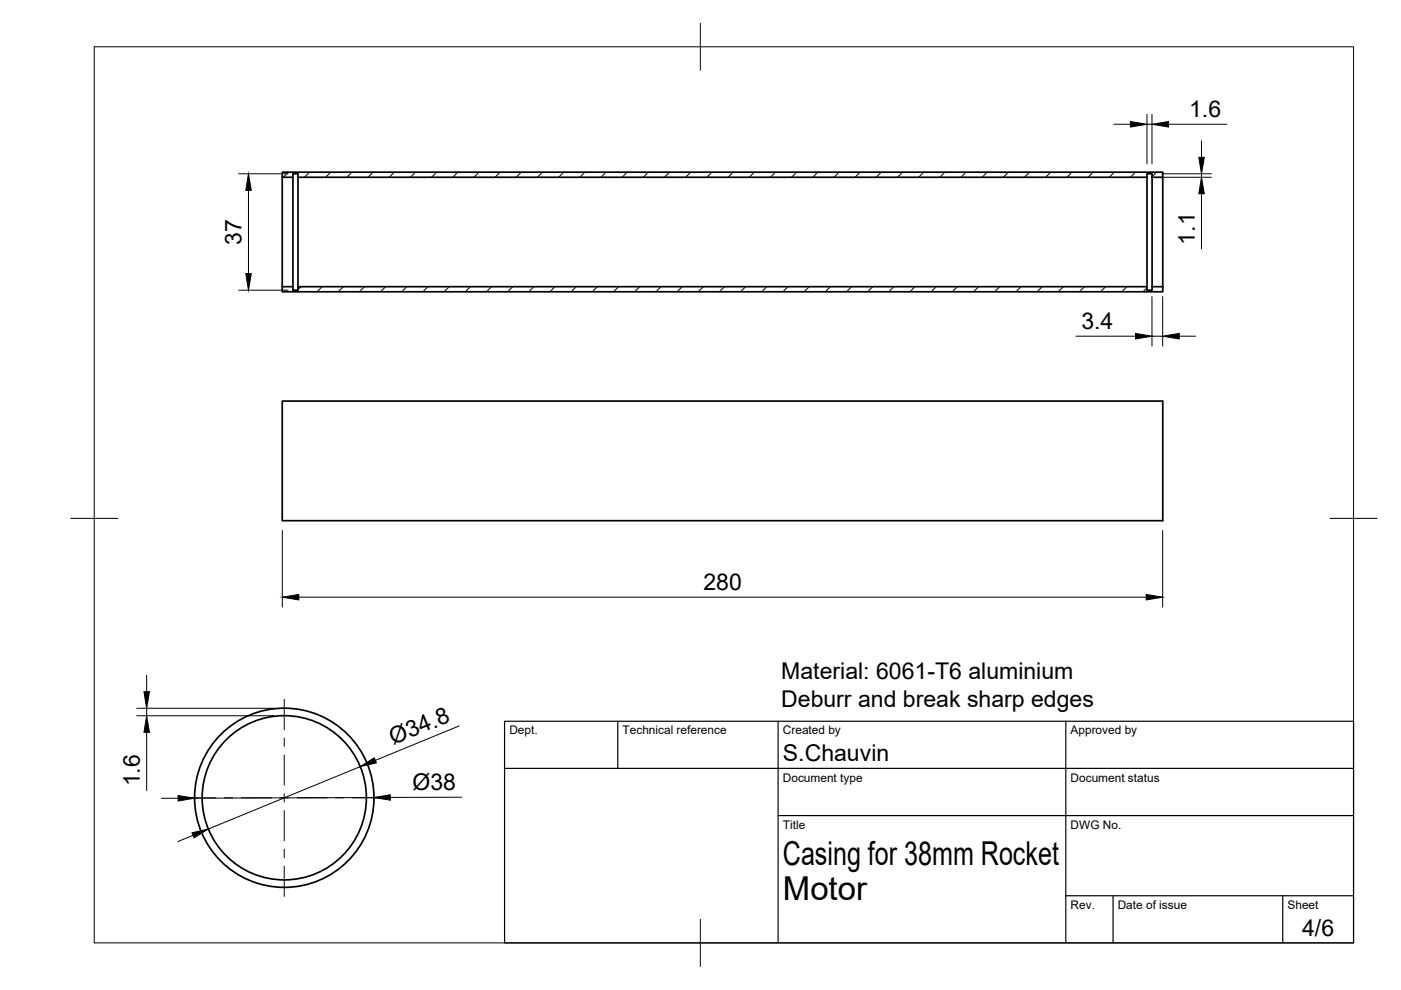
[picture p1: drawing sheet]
<svg xmlns="http://www.w3.org/2000/svg" width="297mm" height="210mm" viewBox="0 0 297 210" stroke-linecap="round" stroke-linejoin="round" font-family="sans-serif">
<!-- layer: Visible -->
<g fill="none" stroke="#000" stroke-width=".36">
<path d="M59.8 36.5h186.7v1.1h-2.2v-.8h-1.1v.8h-180v-.8h-1.1v.8h-2.3zM59.8 37.6v23.2M62.1 37.6v23.2M63.2 37.6v23.2M243.2 37.6v23.2M244.3 37.6v23.2M246.5 37.6v23.2h-2.2v.7h-1.1v-.7h-180v.7h-1.1v-.7h-2.3v1.1h186.7v-1.1M59.8 85h186.7v25.4h-186.7z"/>
<circle cx="60.3" cy="169.1" r="19"/>
<circle cx="60.3" cy="169.1" r="17.4"/>
</g>
<!-- layer: BORDER -->
<path d="M20 9.9h267v190h-267zM148.5 4.9v10M15 109.9h10M282 109.9h10M148.5 194.9v10" fill="none" stroke="#000" stroke-width=".21"/>
<!-- layer: TITLEBLOCK -->
<path d="M107 152.9h180v47h-180zM131 152.9v10M165 152.9v47M226 152.9v47M107 162.9h180M165 172.9h122M226 189.9h61M236 189.9v10M272 189.9v10" fill="none" stroke="#000" stroke-width=".25"/>
<!-- layer: Hatching -->
<g fill="none" stroke="#000" stroke-width=".21">
<path d="M61.1 36.5l-1 1.1M65.6 36.5l-1 1.1M70.1 36.5l-1.1 1.1M74.6 36.5l-1.1 1.1M79.1 36.5l-1.1 1.1M83.6 36.5l-1.1 1.1M88.1 36.5l-1.1 1.1M92.6 36.5l-1.1 1.1M97 36.5l-1 1.1M101.5 36.5l-1 1.1M106 36.5l-1 1.1M110.5 36.5l-1 1.1"/>
<path d="M115 36.5l-1.1 1.1M119.5 36.5l-1.1 1.1M124 36.5l-1.1 1.1M128.5 36.5l-1.1 1.1M133 36.5l-1.1 1.1M137.5 36.5l-1.1 1.1M142 36.5l-1.1 1.1M146.5 36.5l-1.1 1.1M150.9 36.5l-1 1.1M155.4 36.5l-1 1.1M159.9 36.5l-1 1.1M164.4 36.5l-1.1 1.1"/>
<path d="M168.9 36.5l-1.1 1.1M173.4 36.5l-1.1 1.1M177.9 36.5l-1.1 1.1M182.4 36.5l-1.1 1.1M186.9 36.5l-1.1 1.1M191.3 36.5l-1 1.1M195.8 36.5l-1 1.1M200.3 36.5l-1 1.1M204.8 36.5l-1 1.1M209.3 36.5l-1.1 1.1M213.8 36.5l-1.1 1.1M218.3 36.5l-1.1 1.1"/>
<path d="M222.8 36.5l-1.1 1.1M227.3 36.5l-1.1 1.1M231.8 36.5l-1.1 1.1M236.2 36.5l-1 1.1M240.7 36.5l-1 1.1M245.2 36.5l-1 1M63.1 61.5l-.4 .3M63.8 60.8l-.6 .6M68.3 60.8l-1.1 1M72.8 60.8l-1.1 1M77.3 60.8l-1.1 1M81.8 60.8l-1.1 1"/>
<path d="M86.3 60.8l-1.1 1M90.7 60.8l-1 1M95.2 60.8l-1 1M99.7 60.8l-1 1M104.2 60.8l-1.1 1M108.7 60.8l-1 1M113.2 60.8l-1.1 1M117.7 60.8l-1.1 1M122.2 60.8l-1.1 1M126.7 60.8l-1.1 1M131.2 60.8l-1.1 1M135.7 60.8l-1.1 1"/>
<path d="M140.1 60.8l-1 1M144.6 60.8l-1 1M149.1 60.8l-1 1M153.6 60.8l-1.1 1M158.1 60.8l-1.1 1M162.6 60.8l-1.1 1M167.1 60.8l-1.1 1M171.6 60.8l-1.1 1M176.1 60.8l-1.1 1M180.6 60.8l-1.1 1M185 60.8l-1 1M189.5 60.8l-1 1"/>
<path d="M194 60.8l-1 1M198.5 60.8l-1.1 1M203 60.8l-1.1 1M207.5 60.8l-1.1 1M212 60.8l-1.1 1M216.5 60.8l-1.1 1M221 60.8l-1.1 1M225.4 60.8l-1 1M229.9 60.8l-1 1M234.4 60.8l-1 1M238.9 60.8l-1.1 1M243.2 61l-.9 .8"/>
</g>
<!-- layer: FD_Dimensions -->
<g fill="none" stroke="#000" stroke-width=".21">
<path d="M50.6 36.8h10.5M236.2 26.3h3.5M243.2 24.2v10.5M243.2 26.3h1M244.2 24.2v10.5M246.3 36.8h10.5M246.3 37.6h10.5M247.8 26.3h12.3M254.7 29.9v3.5M254.7 36.8v.8M52.7 40.4v17.6M254.7 41.1v11.6"/>
<path d="M50.6 61.5h10.5M228.1 71.3h12.6M244.2 62.9v10.5M244.2 71.3h2.3M246.5 62.9v10.5M250 71.3h3.5M59.9 112.5v16.2M246.5 112.5v16.2M63.4 126.6h179.6M29 150.2h29.1M29 151.8h29.1M31.1 143.2v3.5"/>
<path d="M31.1 150.2v1.6M31.1 155.3v12.3M97.3 153.9l-17.7 7.3M37.8 169.2l-3.6 .1M40.9 177.1l-3.2 1.3M76.3 162.6l-32.1 13.2M79.2 169.1l-37.9 .1M97.9 169l-15.1 .1"/>
</g>
<g fill="#000" stroke="#000" stroke-width=".21">
<path d="M239.7 25.8l3.5 .5-3.5 .6zM244.2 26.3l3.6-.5v1.1zM254.2 33.4h1.1l-.6 3.4zM52.7 36.8l.6 3.6h-1.2zM52.1 58h1.2l-.6 3.5zM254.7 37.6l.6 3.5h-1.1zM240.7 70.7l3.5 .6-3.5 .6zM246.5 71.3l3.5-.6v1.2zM59.9 126.6l3.5-.6v1.2zM243 126l3.5 .6-3.5 .6zM30.5 146.7h1.2l-.6 3.5zM31.1 151.8l.6 3.5h-1.2z"/>
<path d="M37.8 168.7l3.5 .5-3.5 .6zM40.7 176.6l3.5-.8-3.1 1.8zM76.3 162.6l3.1-1.9 .4 1zM79.2 169.1l3.5-.6 .1 1.2z"/>
</g>
<!-- layer: Smart Centers -->
<g fill="none" stroke="#000" stroke-width=".21">
<path d="M60.3 148.3v6.4M60.3 156.5v1.8M39.3 169.2h6.5M47.6 169.2h1.8M51.1 169.2h6.5M59.4 169.2h1.8M60.3 160.1v6.4M60.3 168.3v1.7M60.3 171.8v6.5M62.9 169.2h6.5M71.1 169.2h1.8M74.7 169.2h6.5"/>
<path d="M60.3 180.1v1.7M60.3 183.6v6.5"/>
</g>
<g font-size="7">
<text x="166" y="183.4">Casing for 38mm Rocket</text>
<text x="166" y="190.9">Motor</text>
</g>
<g font-size="4.9">
<text x="252.1" y="24.9">1.6</text>
<text x="51.2" y="51.9" transform="rotate(-90 51.2 51.9)">37</text>
<text x="253.3" y="51.9" transform="rotate(-90 253.3 51.9)">1.1</text>
<text x="229.3" y="69.8">3.4</text>
<text x="149.1" y="125.2">280</text>
<text x="165.6" y="149.9">Deburr and break sharp edges</text>
<text x="165.7" y="144.1">Material: 6061-T6 aluminium</text>
<text x="83.4" y="158" transform="rotate(-22 83.4 158)">Ø34.8</text>
<text x="166" y="161.4">S.Chauvin</text>
<text x="29.6" y="166.7" transform="rotate(-90 29.6 166.7)">1.6</text>
<text x="87.4" y="167.5">Ø38</text>
<text x="276.1" y="198.6">4/6</text>
</g>
<g font-size="2.5">
<text x="108" y="155.7">Dept.</text>
<text x="132" y="155.7">Technical reference</text>
<text x="166" y="155.7">Created by</text>
<text x="227" y="155.7">Approved by</text>
<text x="166" y="165.7">Document type</text>
<text x="227" y="165.7">Document status</text>
<text x="166" y="175.7">Title</text>
<text x="227" y="175.7">DWG No.</text>
<text x="227" y="192.7">Rev.</text>
<text x="237" y="192.7">Date of issue</text>
<text x="273" y="192.7">Sheet</text>
</g>
</svg>
